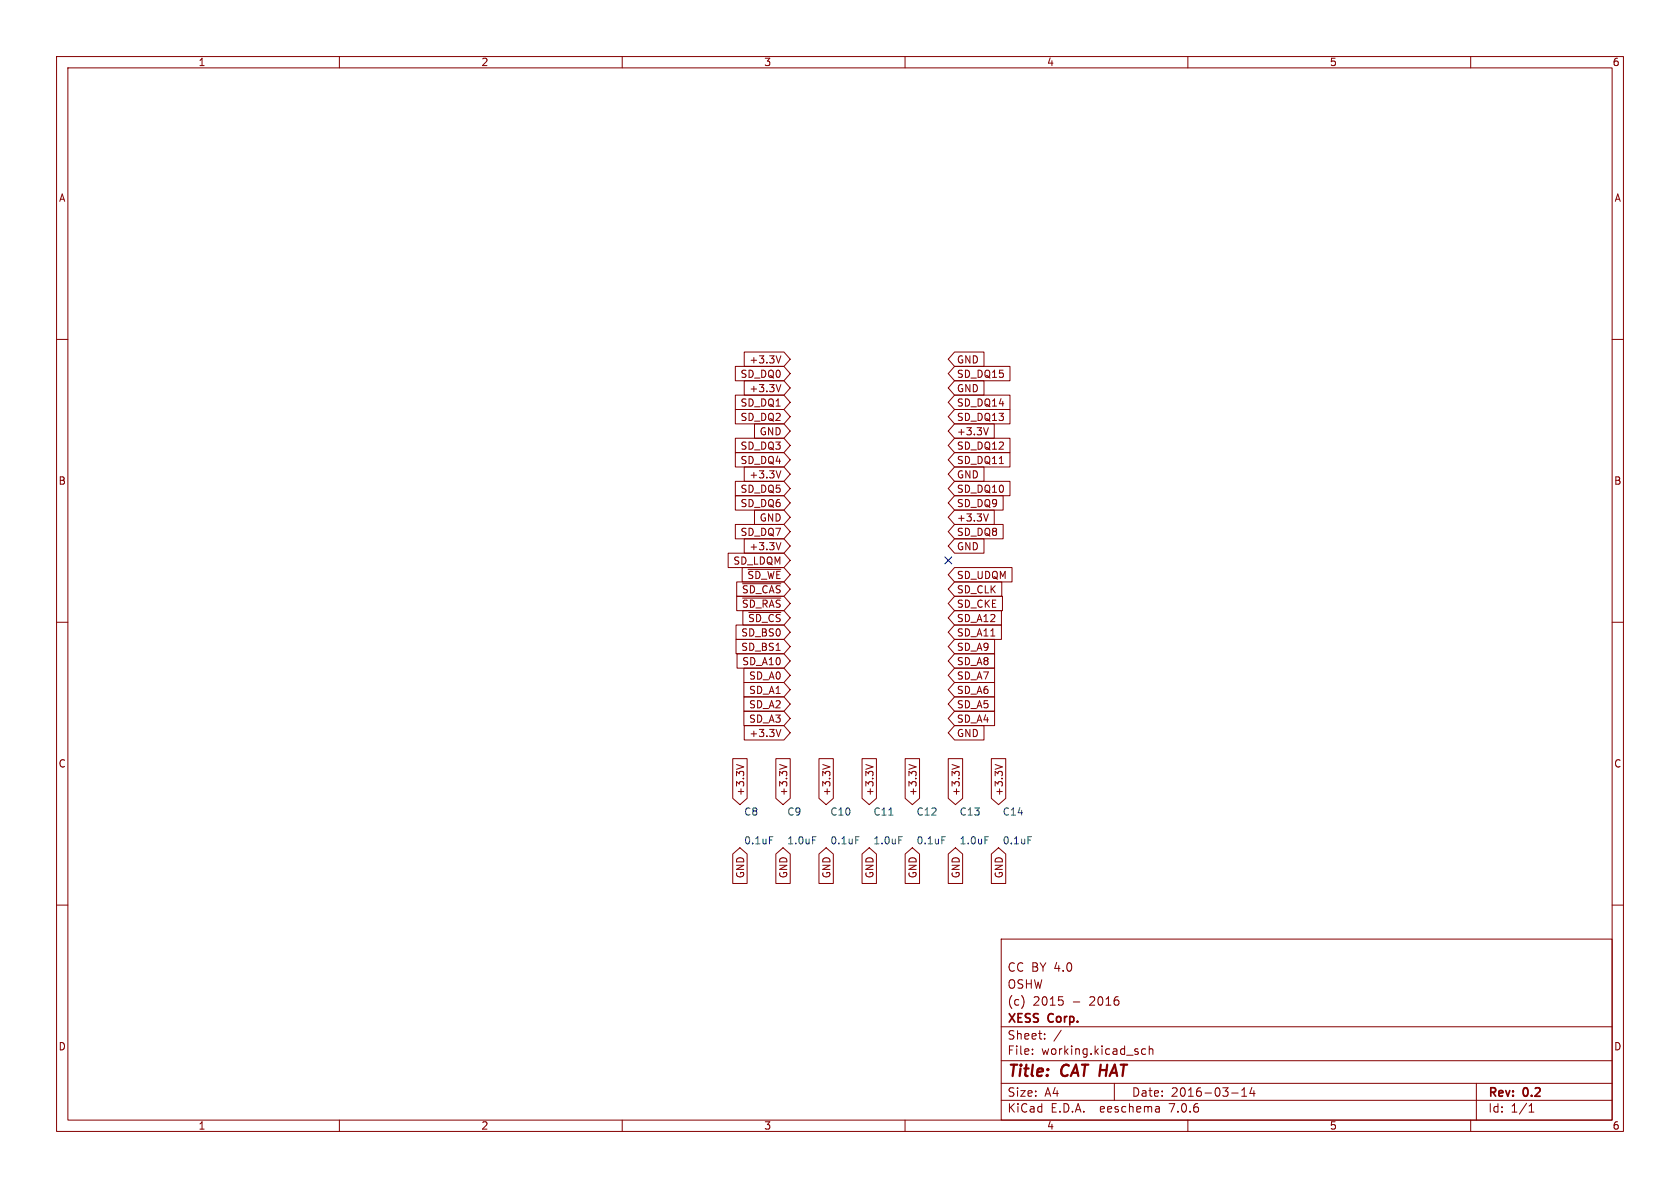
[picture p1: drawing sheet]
<svg xmlns="http://www.w3.org/2000/svg" width="297mm" height="210mm" viewBox="0 0 297 210" stroke-linecap="round" stroke-linejoin="round" font-family="sans-serif">
<g fill="none" stroke="#840000" stroke-width=".18">
<path d="M10 10h277v190h-277zM12 12h273v186h-273zM60 10v2M110 10v2M160 10v2M210 10v2M260 10v2M10 60h2M285 60h2M130 77.5h8.6l1.1 1.2-1.1 1.3h-8.6zM130 72.4h8.6l1.1 1.3-1.1 1.2h-8.6zM130 69.8h8.6l1.1 1.3-1.1 1.3h-8.6z"/>
<path d="M130 64.8h8.6l1.1 1.2-1.1 1.3h-8.6zM131.6 67.3h7l1.1 1.3-1.1 1.3h-7zM131.6 62.2h7l1.1 1.3-1.1 1.3h-7zM133.4 74.9h5.2l1.1 1.3-1.1 1.3h-5.2zM138.1 68l-.5 1.3M138.1 62.9l-.5 1.3M168.8 77.5h9.8v2.5h-9.8l-1.2-1.3zM168.8 67.3h5.2v2.6h-5.2l-1.2-1.3zM168.8 74.9h7v2.6h-7l-1.2-1.3zM168.8 69.8h9.8v2.6h-9.8l-1.2-1.3zM168.8 62.2h5.2v2.6h-5.2l-1.2-1.3zM168.8 64.8h9.8v2.5h-9.8l-1.2-1.3z"/>
<path d="M168.8 72.4h9.8v2.5h-9.8l-1.2-1.2zM174.7 75.6l-.4 1.3M128.7 97.8h9.9l1.1 1.3-1.1 1.2h-9.9zM130 87.6h8.6l1.1 1.3-1.1 1.3h-8.6zM130 80h8.6l1.1 1.3-1.1 1.3h-8.6zM130 85.1h8.6l1.1 1.3-1.1 1.2h-8.6zM130 92.7h8.6l1.1 1.3-1.1 1.3h-8.6zM131.6 95.2h7l1.1 1.3-1.1 1.3h-7zM131.6 82.5h7l1.1 1.3-1.1 1.3h-7zM133.4 90.2h5.2l1.1 1.2-1.1 1.3h-5.2zM138.1 95.9l-.5 1.3M138.1 83.2l-.5 1.3"/>
<path d="M168.8 92.7h8.5v2.6h-8.5l-1.2-1.3zM168.8 95.2h5.2v2.6h-5.2l-1.2-1.3zM168.8 90.2h7v2.5h-7l-1.2-1.3zM168.8 87.6h8.5v2.6h-8.5l-1.2-1.3zM168.8 85.1h9.8v2.5h-9.8l-1.2-1.2zM168.8 82.5h5.2v2.6h-5.2l-1.2-1.3zM168.8 80h9.8v2.6h-9.8l-1.2-1.3zM174.7 90.8l-.4 1.3M10 110h2M130.1 113h8.5l1.1 1.3-1.1 1.3h-8.5zM130.1 110.5h8.5l1.1 1.3-1.1 1.2h-8.5zM130.2 102.9h8.4l1.1 1.2-1.1 1.3h-8.4z"/>
<path d="M130.2 105.4h8.4l1.1 1.3-1.1 1.3h-8.4zM130.3 115.6h8.3l1.1 1.2-1.1 1.3h-8.3zM131.2 100.3h7.4l1.1 1.3-1.1 1.3h-7.4zM131.3 103.2h6.7M131.3 105.7h6.7M131.3 107.9h7.3l1.1 1.3-1.1 1.3h-7.3zM131.5 118.1h7.1l1.1 1.3-1.1 1.3h-7.1zM132.3 100.6h5.7M132.4 108.3h5.6M168.8 105.4h8.4v2.6h-8.4l-1.2-1.3zM168.8 100.3h10.1v2.6h-10.1l-1.2-1.3zM168.8 102.9h8.3v2.5h-8.3l-1.2-1.3z"/>
<path d="M168.8 118.1h7v2.6h-7l-1.2-1.3zM168.8 110.5h8.2v2.5h-8.2l-1.2-1.2zM168.8 115.6h7v2.5h-7l-1.2-1.3zM168.8 113h7v2.6h-7l-1.2-1.3zM168.8 107.9h8.2v2.6h-8.2l-1.2-1.3zM285 110h2M129.5 134.1h2.6v7l-1.3 1.1-1.3-1.1zM130.2 135.1l1.3 .5M131.5 120.6h7.1l1.1 1.3-1.1 1.3h-7.1zM131.5 123.2h7.1l1.1 1.3-1.1 1.2h-7.1zM131.5 125.7h7.1l1.1 1.3-1.1 1.3h-7.1zM131.6 128.3h7l1.1 1.2-1.1 1.3h-7z"/>
<path d="M137.2 134.1h2.5v7l-1.3 1.1-1.2-1.1zM137.8 135.1l1.3 .5M138.1 128.9l-.5 1.3M144.8 134.1h2.5v7l-1.3 1.1-1.2-1.1zM145.5 135.1l1.2 .5M152.4 134.1h2.5v7l-1.2 1.1-1.3-1.1zM153.1 135.1l1.2 .5M160 134.1h2.6v7l-1.3 1.1-1.3-1.1zM160.7 135.1l1.3 .5M167.6 134.1h2.6v7l-1.3 1.1-1.3-1.1zM168.3 135.1l1.3 .5M168.8 120.6h7v2.6h-7l-1.2-1.3z"/>
<path d="M168.8 128.3h5.2v2.5h-5.2l-1.2-1.3zM168.8 123.2h7v2.5h-7l-1.2-1.2zM168.8 125.7h7v2.6h-7l-1.2-1.3zM175.3 134.1h2.5v7l-1.3 1.1-1.2-1.1zM175.9 135.1l1.3 .5M10 160h2M129.5 151l1.3-1.1 1.3 1.1v5.2h-2.6zM137.2 151l1.2-1.1 1.3 1.1v5.2h-2.5zM144.8 151l1.2-1.1 1.3 1.1v5.2h-2.5zM152.4 151l1.3-1.1 1.2 1.1v5.2h-2.5zM160 151l1.3-1.1 1.3 1.1v5.2h-2.6zM167.6 151l1.3-1.1 1.3 1.1v5.2h-2.6z"/>
<path d="M175.3 151l1.2-1.1 1.3 1.1v5.2h-2.5zM285 160h2M177 166h108v32h-108zM181 176.6v1M187.2 176.2h.7M187.8 176.8l.2 .3-.2 .5M60 198v2M110 198v2M160 198v2M177 194.5h108M177 191.5h108M177 187.5h108"/>
<path d="M177 181.5h108M182.5 186.3v.1M182.5 185.5v.1M184.7 183.6v.1M184.7 182.8v.1M187.6 182.1l-1.3 2M197 191.5v3M202.5 185.5l-.4-.1-.3 .3v.4l.2 .2h.5M203.2 185.5l.2-.1 .3 .1 .1 .9M203.2 184.9v1.5M204.9 195.7l.1 .9M205 196.5l-.2 .1"/>
<path d="M205 196h-.2M210 198v2M217.7 193.2h1.2M219.5 193.8h.9M219.5 192.7l.5-.4v1.5M221.3 192.2l-.3 1.1h.9M221.7 192.8v1M260 198v2M261 191.5v6.5M270.3 196.6h.9M270.3 195.5l.4-.4v1.5"/>
</g>
<path d="M167 98.5l1.2 1.2M168.2 98.5l-1.2 1.2" fill="none" stroke="#000084" stroke-width=".18"/>
<path d="M136 147.9h.6M143.7 147.9h.6M151.3 147.9h.6M157.1 144.1h.8M158.9 147.9h.6M166.5 147.9h.6M174.1 147.9h.6M181.8 147.9h.6" fill="none" stroke="#006464" stroke-width=".18"/>
<g font-size="2.8" fill="#840000">
<text x="178" y="190.9">Title:</text>
<text x="187.7" y="190.9">CAT HAT</text>
</g>
<g font-size="2.1" fill="#840000">
<text x="178" y="172">CC BY 4.0</text>
<text x="178" y="178">(c)</text>
<text x="178" y="175">OSHW</text>
<text x="182.6" y="178">2015</text>
<text x="189.6" y="178">-</text>
<text x="192.8" y="178">2016</text>
<text x="178" y="184">Sheet:</text>
<text x="178" y="181.2">XESS</text>
<text x="185.4" y="181.2">Corp.</text>
<text x="178" y="186.7">File:</text>
<text x="184.1" y="186.7">working.kicad_sch</text>
<text x="178" y="196.9">KiCad</text>
<text x="178" y="194.1">Size:</text>
<text x="184.7" y="194.1">A4</text>
<text x="185.7" y="196.9">E.D.A.</text>
<text x="194.6" y="196.9">eeschema</text>
<text x="200" y="194.1">Date:</text>
<text x="207" y="196.9">7.0.6</text>
<text x="207" y="194.1">2016-03-14</text>
<text x="263" y="194.3">Rev:</text>
<text x="263" y="196.9">Id:</text>
<text x="267.1" y="196.9">1/1</text>
<text x="269.4" y="194.3">0.2</text>
</g>
<g font-size="1.8" fill="#840000">
<text x="35" y="11.9">1</text>
<text x="85" y="11.9">2</text>
<text x="135" y="11.9">3</text>
<text x="185" y="11.9">4</text>
<text x="235" y="11.9">5</text>
<text x="285" y="11.9">6</text>
<text x="10.3" y="35.9">A</text>
<text x="285.3" y="35.9">A</text>
<text x="132.4" y="64.5">+3.3V</text>
<text x="169.1" y="64.5">GND</text>
<text x="130.8" y="67">SD_DQ0</text>
<text x="132.4" y="69.5">+3.3V</text>
<text x="169.1" y="69.5">GND</text>
<text x="169.1" y="67">SD_DQ15</text>
<text x="130.8" y="74.6">SD_DQ2</text>
<text x="130.8" y="72.1">SD_DQ1</text>
<text x="134.2" y="77.2">GND</text>
<text x="169.1" y="77.2">+3.3V</text>
<text x="169.1" y="72.1">SD_DQ14</text>
<text x="169.1" y="74.6">SD_DQ13</text>
<text x="130.8" y="79.7">SD_DQ3</text>
<text x="130.8" y="82.2">SD_DQ4</text>
<text x="169.1" y="79.7">SD_DQ12</text>
<text x="169.1" y="82.2">SD_DQ11</text>
<text x="10.3" y="85.9">B</text>
<text x="130.8" y="89.9">SD_DQ6</text>
<text x="130.8" y="87.3">SD_DQ5</text>
<text x="132.4" y="84.8">+3.3V</text>
<text x="169.1" y="89.9">SD_DQ9</text>
<text x="169.1" y="87.3">SD_DQ10</text>
<text x="169.1" y="84.8">GND</text>
<text x="285.3" y="85.9">B</text>
<text x="130.8" y="94.9">SD_DQ7</text>
<text x="134.2" y="92.4">GND</text>
<text x="169.1" y="94.9">SD_DQ8</text>
<text x="169.1" y="92.4">+3.3V</text>
<text x="129.5" y="100">SD_LDQM</text>
<text x="132.4" y="97.5">+3.3V</text>
<text x="169.1" y="97.5">GND</text>
<text x="131.1" y="105.1">~{SD_CAS}</text>
<text x="131.1" y="107.6">~{SD_RAS}</text>
<text x="132" y="102.6">~{SD_WE}</text>
<text x="169.1" y="107.6">SD_CKE</text>
<text x="169.1" y="102.6">SD_UDQM</text>
<text x="169.1" y="105.1">SD_CLK</text>
<text x="130.9" y="112.7">SD_BS0</text>
<text x="132.1" y="110.2">~{SD_CS}</text>
<text x="169.1" y="112.7">SD_A11</text>
<text x="169.1" y="110.2">SD_A12</text>
<text x="130.9" y="115.3">SD_BS1</text>
<text x="131.1" y="117.8">SD_A10</text>
<text x="169.1" y="117.8">SD_A8</text>
<text x="169.1" y="115.3">SD_A9</text>
<text x="132.3" y="122.9">SD_A1</text>
<text x="132.3" y="125.4">SD_A2</text>
<text x="132.3" y="120.3">SD_A0</text>
<text x="169.1" y="120.3">SD_A7</text>
<text x="169.1" y="122.9">SD_A6</text>
<text x="169.1" y="125.4">SD_A5</text>
<text x="132.3" y="128">SD_A3</text>
<text x="132.4" y="130.5">+3.3V</text>
<text x="169.1" y="130.5">GND</text>
<text x="169.1" y="128">SD_A4</text>
<text x="10.3" y="135.9">C</text>
<text x="285.3" y="135.9">C</text>
<text x="131.8" y="140.8" transform="rotate(-90 131.8 140.8)">+3.3V</text>
<text x="139.4" y="140.8" transform="rotate(-90 139.4 140.8)">+3.3V</text>
<text x="147" y="140.8" transform="rotate(-90 147 140.8)">+3.3V</text>
<text x="154.6" y="140.8" transform="rotate(-90 154.6 140.8)">+3.3V</text>
<text x="162.2" y="140.8" transform="rotate(-90 162.2 140.8)">+3.3V</text>
<text x="169.9" y="140.8" transform="rotate(-90 169.9 140.8)">+3.3V</text>
<text x="177.5" y="140.8" transform="rotate(-90 177.5 140.8)">+3.3V</text>
<text x="131.8" y="155.4" transform="rotate(-90 131.8 155.4)">GND</text>
<text x="139.4" y="155.4" transform="rotate(-90 139.4 155.4)">GND</text>
<text x="147" y="155.4" transform="rotate(-90 147 155.4)">GND</text>
<text x="154.6" y="155.4" transform="rotate(-90 154.6 155.4)">GND</text>
<text x="162.2" y="155.4" transform="rotate(-90 162.2 155.4)">GND</text>
<text x="169.9" y="155.4" transform="rotate(-90 169.9 155.4)">GND</text>
<text x="177.5" y="155.4" transform="rotate(-90 177.5 155.4)">GND</text>
<text x="10.3" y="185.9">D</text>
<text x="285.3" y="185.9">D</text>
<text x="35" y="199.9">1</text>
<text x="85" y="199.9">2</text>
<text x="135" y="199.9">3</text>
<text x="185" y="199.9">4</text>
<text x="235" y="199.9">5</text>
<text x="285" y="199.9">6</text>
</g>
<g font-size="1.8" fill="#006464">
<text x="131.5" y="144.4">C8</text>
<text x="131.5" y="149.5">0.1uF</text>
<text x="139.1" y="144.4">C9</text>
<text x="139.1" y="149.5">1.0uF</text>
<text x="146.7" y="144.4">C10</text>
<text x="146.7" y="149.5">0.1uF</text>
<text x="154.3" y="144.4">C11</text>
<text x="154.3" y="149.5">1.0uF</text>
<text x="161.9" y="144.4">C12</text>
<text x="161.9" y="149.5">0.1uF</text>
<text x="169.6" y="144.4">C13</text>
<text x="169.6" y="149.5">1.0uF</text>
<text x="177.2" y="144.4">C14</text>
<text x="177.2" y="149.5">0.1uF</text>
</g>
</svg>
